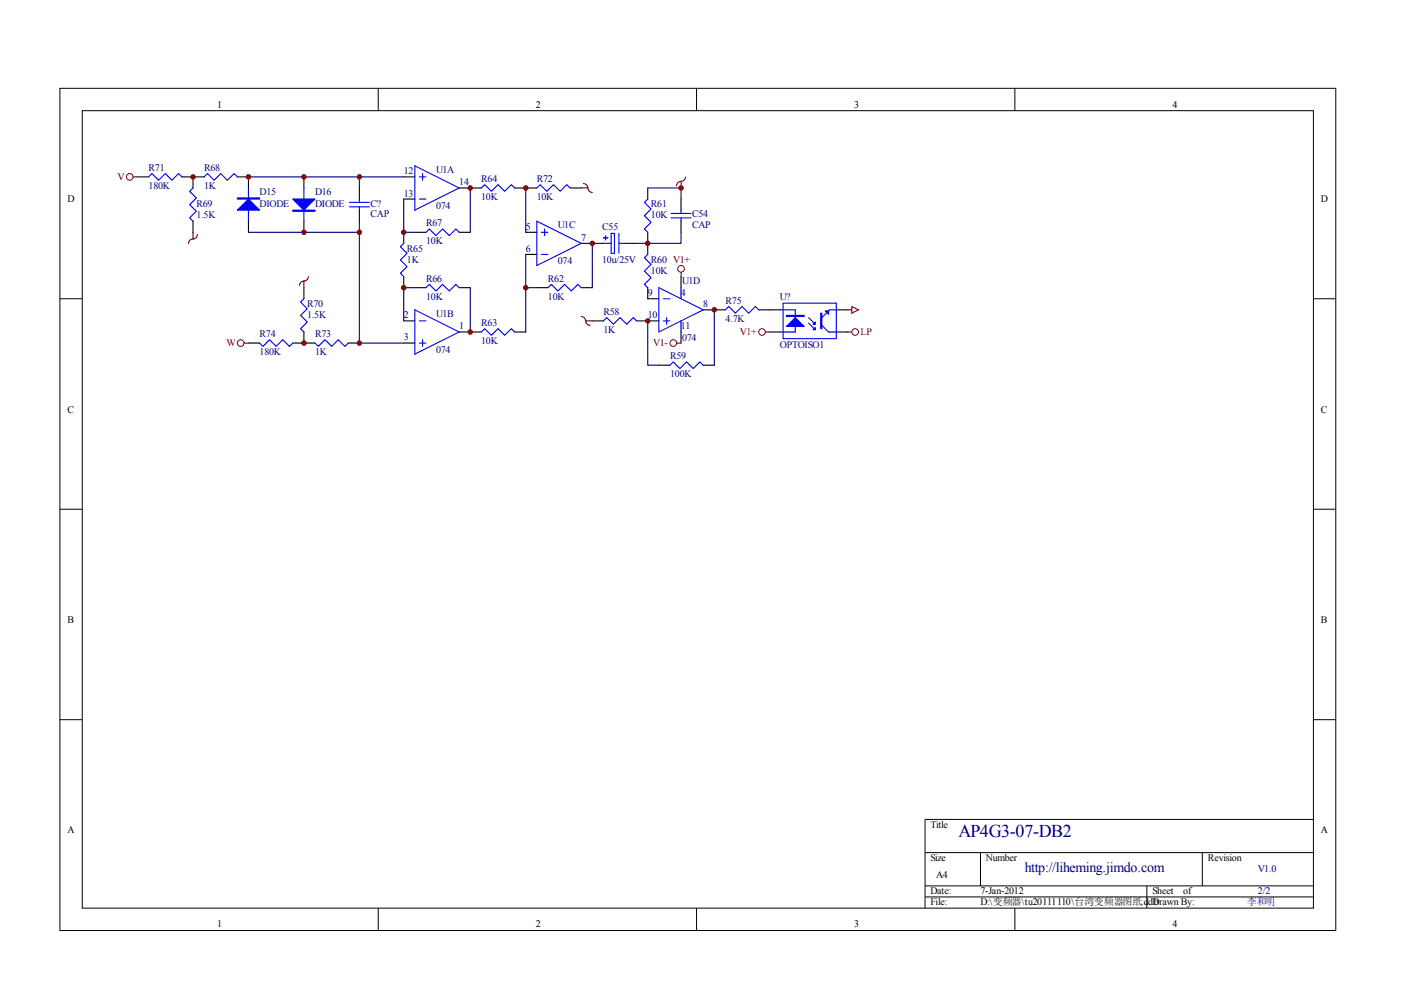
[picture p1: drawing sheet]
<svg xmlns="http://www.w3.org/2000/svg" width="297mm" height="210mm" viewBox="0 0 297 210" stroke-linecap="round" stroke-linejoin="round" font-family="sans-serif">
<g fill="none" stroke="#000" stroke-width=".21">
<path d="M12.7 18.7h270.5v178.6h-270.5zM80.2 18.7v4.7M147.7 18.7v4.7M215.2 18.7v4.7M17.4 23.5h261.1v169h-261.1zM12.7 63.3h4.7M278.4 63.3h4.7M12.7 108h4.7M278.4 108h4.7M12.7 152.6h4.7M278.4 152.6h4.7M278.4 173.7h-82.3v18.8"/>
<path d="M80.2 192.5v4.7M147.7 192.5v4.7M196.1 180.8h82.3M196.1 187.8h82.3M196.1 190.2h82.3M207.9 180.8v7M215.2 192.5v4.7M243.2 187.8v4.7M254.9 180.8v7"/>
</g>
<g fill="none" stroke="#000" stroke-width=".23">
<path d="M29.2 37.5h2.3M38.6 37.5h4.7M40.9 37.5v2.4M50.3 37.5h2.4v2.4M64.4 37.5v2.4M76.2 39.9v2.3M85.6 37.5h2.4M97.4 39.9h4.7M109.1 39.9h4.7M120.9 39.9h2.3M137.3 39.9v2.3M40.9 46.9v2.4"/>
<path d="M52.7 46.9v2.4M64.4 46.9v2.4M76.2 44.6v2.3M85.6 42.2h2.4M85.6 49.3v2.3M85.6 58.6v2.4M88 49.3h2.3M97.4 49.3h2.3M111.5 53.9h2.3M111.5 49.3h2.3M123.2 51.6h4.7M132.6 51.6h2.4"/>
<path d="M137.3 49.3v4.6M144.4 42.2v2.4M144.4 46.9v2.4M144.4 58.6v2.4M52.7 72.7h2.3M62.1 72.7h4.7M64.4 61v2.3M64.4 70.4v2.3M73.8 72.7h2.4M85.6 68h2.4M85.6 72.7h2.4M88 61h2.3"/>
<path d="M97.4 70.4h4.7M97.4 61h2.3M109.1 70.4h2.4M113.8 61h2.4M123.2 61h2.4M125.6 68h2.3M135 68h4.7M137.3 61v2.3h2.4M139.7 77.4h2.3M144.4 70.4v2.3M149.1 65.7h4.7M149.1 77.4h2.3"/>
<path d="M160.9 65.7h4.7M163.2 70.4h2.4M177.3 70.4h2.4M177.3 65.7h2.4"/>
</g>
<g fill="none" stroke="#00f" stroke-width=".23">
<path d="M31.5 37.5l.7-.7 1.4 1.4 1.4-1.4 1.4 1.4 1.5-1.4 .7 .7M40.9 39.9l-.7 .7 1.4 1.4-1.4 1.4 1.4 1.4-1.4 1.4 .7 .7M43.3 37.5l.7-.7 1.4 1.4 1.4-1.4 1.4 1.4 1.4-1.4 .7 .7M52.7 39.9v7M64.4 39.9v7M88 35.2l9.4 4.7-9.4 4.7zM88.9 37.5h1.4M89.6 36.8v1.4M102.1 39.9l.7-.7 1.4 1.4 1.4-1.4 1.4 1.4 1.4-1.4 .7 .7M113.8 39.9l.7-.7 1.4 1.4 1.4-1.4 1.5 1.4 1.4-1.4 .7 .7M74.1 43.9h4.2M74.1 42.9h4.2"/>
<path d="M76.2 42.2v.7M76.2 43.9v.7M85.6 51.6l-.7 .7 1.4 1.4-1.4 1.4 1.4 1.4-1.4 1.4 .7 .7M88.9 42.2h1.4M90.3 49.3l.7-.8 1.4 1.5 1.4-1.5 1.4 1.5 1.5-1.5 .7 .8M113.8 46.9l9.4 4.7-9.4 4.7zM114.8 53.9h1.4M114.8 49.3h1.4M115.5 48.5v1.5M127.9 50.4h1M127.9 51.6h1.7M128.4 50v.9"/>
<path d="M129.6 49.5h.7v4.2h-.7zM131.2 51.6h1.4M131.2 49.5v4.2M137.3 42.2l-.7 .7 1.4 1.4-1.4 1.4 1.4 1.4-1.4 1.4 .7 .8M137.3 53.9l-.7 .8 1.4 1.4-1.4 1.4 1.4 1.4-1.4 1.4 .7 .7M142.3 46.2h4.2M142.3 45.3h4.2M144.4 44.6v.7M144.4 46.2v.7M55 72.7l.7 .7 1.4-1.4 1.5 1.4 1.4-1.4 1.4 1.4 .7-.7M64.4 63.3l-.7 .7 1.4 1.5-1.4 1.4 1.4 1.4-1.4 1.4 .7 .7M66.8 72.7l.7 .7 1.4-1.4 1.4 1.4 1.4-1.4 1.4 1.4 .7-.7"/>
<path d="M88 65.7l9.4 4.7-9.4 4.7zM88.9 68h1.4M88.9 72.7h1.4M89.6 72v1.4M90.3 61l.7-.7 1.4 1.4 1.4-1.4 1.4 1.4 1.5-1.4 .7 .7M102.1 70.4l.7-.7 1.4 1.4 1.4-1.4 1.4 1.4 1.4-1.4 .7 .7M116.2 61l.7-.7 1.4 1.4 1.4-1.4 1.4 1.4 1.4-1.4 .7 .7M127.9 68l.7-.7 1.4 1.4 1.5-1.4 1.4 1.4 1.4-1.4 .7 .7M139.7 61l9.4 4.7-9.4 4.7zM140.6 68h1.4M140.6 63.3h1.4M141.3 67.3v1.4"/>
<path d="M142 77.4l.7-.7 1.5 1.4 1.4-1.4 1.4 1.4 1.4-1.4 .7 .7M144.4 61v2.3M144.4 68v2.4M153.8 65.7l.7-.7 1.4 1.4 1.4-1.4 1.4 1.4 1.4-1.4 .8 .7M165.6 65.7h3v4.7h-3M166 64.3h11.3v7.5h-11.3zM171.4 67.3l1.4 1.4M171.4 68.5l1.4 1.4M174.3 69l1.4 1.4h1.6M177.3 65.7h-1.4l-1.6 1.6"/>
</g>
<g fill="#800000" stroke="#800000" stroke-width=".21">
<circle cx="40.9" cy="37.5" r=".47"/>
<circle cx="85.6" cy="49.2" r=".47"/>
<circle cx="85.6" cy="61" r=".47"/>
<circle cx="111.5" cy="39.9" r=".47"/>
<circle cx="111.5" cy="61" r=".47"/>
<circle cx="99.7" cy="39.9" r=".47"/>
<circle cx="99.7" cy="70.4" r=".47"/>
<circle cx="52.7" cy="37.5" r=".47"/>
<circle cx="64.4" cy="37.5" r=".47"/>
<circle cx="76.2" cy="37.5" r=".47"/>
<circle cx="64.4" cy="49.3" r=".47"/>
<circle cx="76.2" cy="72.7" r=".47"/>
<circle cx="76.2" cy="49.3" r=".47"/>
<circle cx="64.4" cy="72.7" r=".47"/>
<circle cx="125.6" cy="51.6" r=".47"/>
<circle cx="137.3" cy="68" r=".47"/>
<circle cx="151.4" cy="65.7" r=".47"/>
<circle cx="137.3" cy="51.6" r=".47"/>
<circle cx="144.4" cy="39.9" r=".47"/>
</g>
<g fill="#00f" stroke="#00f" stroke-width=".23">
<path d="M50.3 44.6l2.4-2.4 2.3 2.4z"/>
<path d="M62.1 42.2h4.7l-2.4 2.4z"/>
<path d="M166.7 69.2l1.9-1.9 1.9 1.9z"/>
<path d="M172.4 69.9l.4-.4v.4z"/>
<path d="M172.8 68.3v.4h-.4z"/>
<path d="M175 65.9h.7v.7z"/>
<path d="M50.3 42h4.7v.2h-4.7z" fill-rule="evenodd"/>
<path d="M62.1 44.6h4.7v.2h-4.7z" fill-rule="evenodd"/>
<path d="M166.7 66.9h3.8v.2h-3.8z" fill-rule="evenodd"/>
<path d="M174 66.4h.3v3.3h-.3z" fill-rule="evenodd"/>
</g>
<g fill="none" stroke="#000080" stroke-width=".23">
<path d="M52.7 37.5h32.9M76.2 37.5v2.4M99.7 39.9v9.4M111.5 39.9v9.4M137.3 39.9h7.1v2.3M76.2 46.9v2.4h-23.5M76.2 49.3v23.4h9.4M85.6 42.2v7.1h2.4M111.5 53.9v16.5M125.6 51.6v9.4M144.4 49.3v2.3h-9.4M88 61h-2.4v7"/>
<path d="M99.7 61v9.4M111.5 61h2.3M137.3 68v9.4h2.4M151.4 65.7v11.7"/>
</g>
<g fill="none" stroke="#800000" stroke-width=".21">
<circle cx="27.5" cy="37.5" r=".71"/>
<circle cx="144.4" cy="57" r=".71"/>
<circle cx="51" cy="72.7" r=".71"/>
<circle cx="142.7" cy="72.7" r=".71"/>
<circle cx="161.6" cy="70.4" r=".71"/>
<circle cx="181.3" cy="70.4" r=".71"/>
</g>
<g fill="none" stroke="#800000" stroke-width=".23">
<path d="M28.2 37.5h1M123.2 39.9h1.4M123.7 38.9a.94 .94 0 0 1 .9 1M124.6 39.9a.94 .94 0 0 0 1 .9M144.4 38.5a.94 .94 0 0 0-.9 .9M144.4 38.4v1.5M145.3 37.5a.94 .94 0 0 1-.9 .9M40.9 50.7a.94 .94 0 0 0-.9 .9M40.9 49.3v1.4M41.9 49.7a.94 .94 0 0 1-1 1M64.4 59.6a.94 .94 0 0 0-.9 .9M64.4 59.6v1.4"/>
<path d="M65.4 58.6a.94 .94 0 0 1-1 1M144.4 57.7v.9M51.7 72.7h1M123.2 67.1a.94 .94 0 0 1 1 .9M124.2 68a.94 .94 0 0 0 .9 1M124.2 68h1.4M143.5 72.7h.9M162.3 70.4h.9M179.7 70.4h.9M179.7 65.7h.9M180.6 65l1.4 .7-1.4 .7z"/>
</g>
<text font-size="3.8" fill="#000080" x="203.2" y="177.5">AP4G3-07-DB2</text>
<text font-size="3" fill="#000080" x="217.3" y="184.8">http://liheming.jimdo.com</text>
<g font-size="2.1">
<text x="46.1" y="22.9">1</text>
<text x="113.6" y="22.9">2</text>
<text x="181.1" y="22.9">3</text>
<text x="248.6" y="22.9">4</text>
<text x="14.3" y="42.8">D</text>
<text x="280.1" y="42.8">D</text>
<text x="14.3" y="87.5">C</text>
<text x="280.1" y="87.5">C</text>
<text x="14.3" y="132.1">B</text>
<text x="280.1" y="132.1">B</text>
<text x="14.3" y="176.7">A</text>
<text x="197.3" y="175.5">Title</text>
<text x="280.1" y="176.7">A</text>
<text x="197.3" y="182.6">Size</text>
<text x="209" y="182.6">Number</text>
<text x="256.1" y="182.6">Revision</text>
<text x="197.3" y="189.6">Date:</text>
<text x="197.3" y="192">File:</text>
<text x="198.5" y="186.1">A4</text>
<text x="207.9" y="189.6">7-Jan-2012</text>
<text x="207.9" y="192">D:\变频器\tu20111110\台湾变频器图纸.ddb</text>
<text x="244.3" y="189.6">Sheet</text>
<text x="244.3" y="192">Drawn By:</text>
<text x="250.9" y="189.6">of</text>
<text x="46.1" y="196.6">1</text>
<text x="113.6" y="196.6">2</text>
<text x="181.1" y="196.6">3</text>
<text x="248.6" y="196.6">4</text>
</g>
<g font-size="2.1" fill="#800000">
<text x="24.9" y="38.1">V</text>
<text x="156.9" y="71">V1+</text>
<text x="182.5" y="71">LP</text>
<text x="48" y="73.3">W</text>
<text x="138.5" y="73.3">V1-</text>
</g>
<g font-size="2.1" fill="#000080">
<text x="31.5" y="36.3">R71</text>
<text x="31.5" y="40">180K</text>
<text x="43.3" y="36.3">R68</text>
<text x="43.3" y="40">1K</text>
<text x="55" y="41.4">D15</text>
<text x="66.8" y="41.4">D16</text>
<text x="85.6" y="36.9">12</text>
<text x="85.6" y="41.7">13</text>
<text x="92.5" y="36.7">U1A</text>
<text x="97.4" y="39.3">14</text>
<text x="102" y="38.6">R64</text>
<text x="113.8" y="38.6">R72</text>
<text x="41.7" y="44">R69</text>
<text x="41.7" y="46.3">1.5K</text>
<text x="55" y="43.8">DIODE</text>
<text x="66.8" y="43.8">DIODE</text>
<text x="78.6" y="43.8">C?</text>
<text x="78.6" y="46.1">CAP</text>
<text x="92.5" y="44.2">074</text>
<text x="102" y="42.3">10K</text>
<text x="113.8" y="42.3">10K</text>
<text x="138" y="44">R61</text>
<text x="138" y="46.3">10K</text>
<text x="146.7" y="46.1">C54</text>
<text x="86.3" y="53.4">R65</text>
<text x="90.3" y="48">R67</text>
<text x="90.3" y="51.7">10K</text>
<text x="111.5" y="48.7">5</text>
<text x="111.5" y="53.4">6</text>
<text x="118.3" y="48.4">U1C</text>
<text x="123.2" y="51.1">7</text>
<text x="127.7" y="48.7">C55</text>
<text x="146.7" y="48.4">CAP</text>
<text x="86.3" y="55.7">1K</text>
<text x="90.3" y="59.7">R66</text>
<text x="116.2" y="59.7">R62</text>
<text x="118.3" y="56">074</text>
<text x="127.7" y="55.7">10u/25V</text>
<text x="138" y="55.7">R60 V1+</text>
<text x="138" y="58.1">10K</text>
<text x="65.1" y="65.1">R70</text>
<text x="90.3" y="63.5">10K</text>
<text x="116.2" y="63.5">10K</text>
<text x="137.3" y="62.8">9</text>
<text x="144.4" y="62.8">4</text>
<text x="144.6" y="60.2">U1D</text>
<text x="149.1" y="65.1">8</text>
<text x="153.8" y="64.4">R75</text>
<text x="165.4" y="63.5">U?</text>
<text x="55" y="71.5">R74</text>
<text x="65.1" y="67.5">1.5K</text>
<text x="66.8" y="71.5">R73</text>
<text x="85.6" y="67.5">2</text>
<text x="92.5" y="67.2">U1B</text>
<text x="97.4" y="69.8">1</text>
<text x="102" y="69.1">R63</text>
<text x="127.9" y="66.7">R58</text>
<text x="127.9" y="70.5">1K</text>
<text x="137.3" y="67.5">10</text>
<text x="144.4" y="69.8">11</text>
<text x="153.8" y="68.2">4.7K</text>
<text x="55" y="75.2">180K</text>
<text x="66.8" y="75.2">1K</text>
<text x="85.6" y="72.2">3</text>
<text x="92.5" y="74.8">074</text>
<text x="102" y="72.9">10K</text>
<text x="142.1" y="76.1">R59</text>
<text x="144.6" y="72.4">074</text>
<text x="165.4" y="73.8">OPTOISO1</text>
<text x="142.1" y="79.9">100K</text>
<text x="266.7" y="184.9">V1.0</text>
<text x="264.3" y="192">李和明</text>
<text x="266.7" y="189.6">2/2</text>
</g>
</svg>
